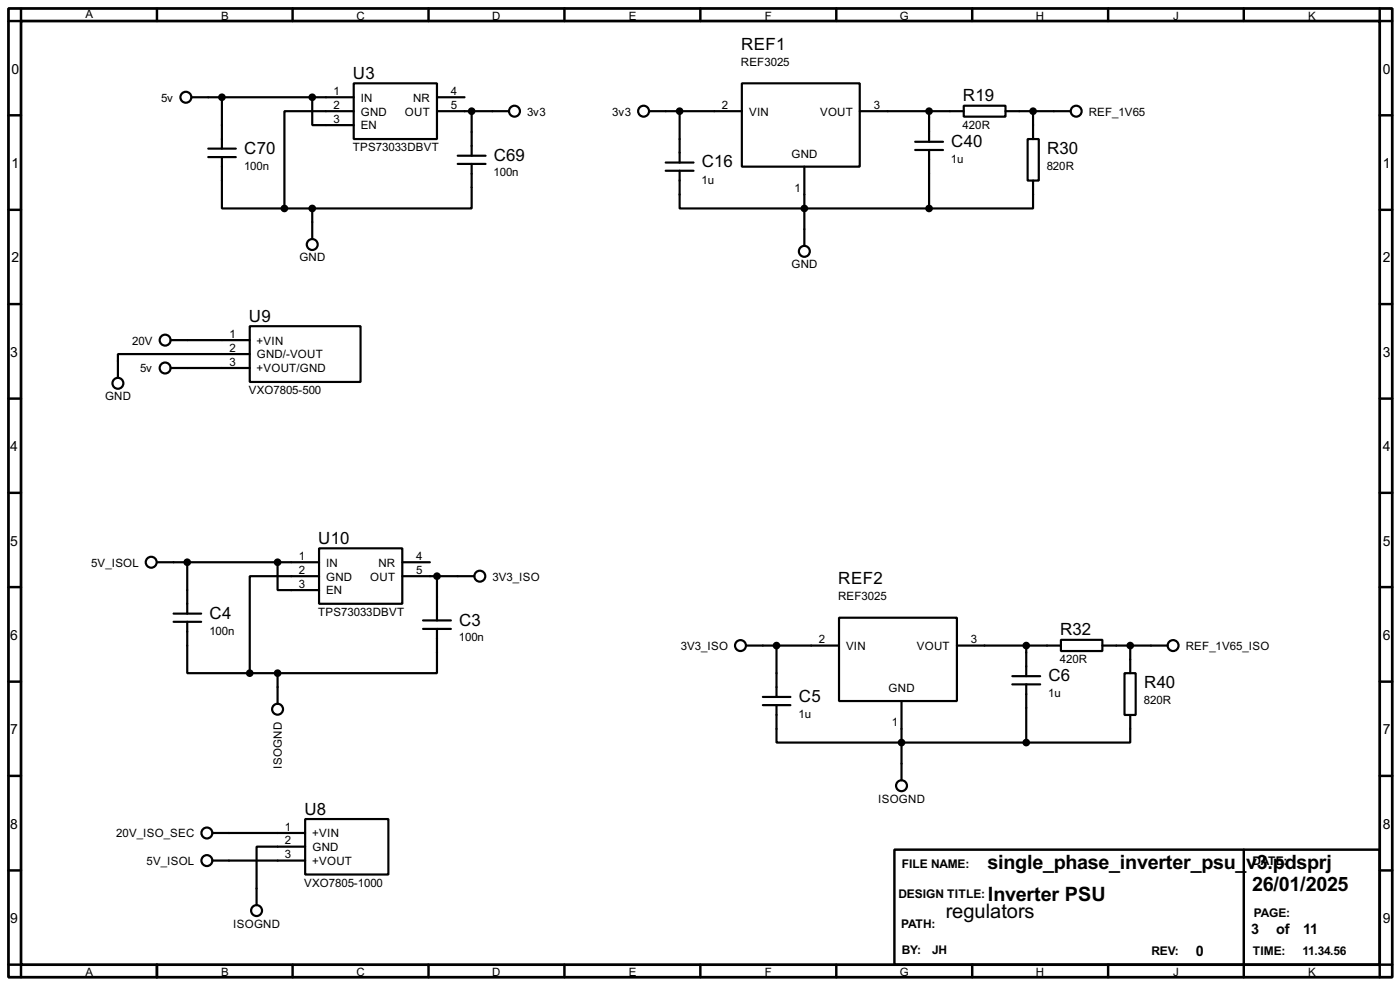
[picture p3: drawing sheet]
<svg xmlns="http://www.w3.org/2000/svg" width="256mm" height="180mm" viewBox="0 0 256 180" stroke-linecap="round" stroke-linejoin="round" font-family="sans-serif">
<path d="M1.6 1.6h253.5v177.3h-253.5zM3.9 3.9h248.9v172.7h-248.9z" fill="none" stroke="#000" stroke-width=".5"/>
<g fill="none" stroke="#000" stroke-width=".45">
<path d="M3.9 1.6v2.3h-2.3M28.8 1.6v2.3M53.6 1.6v2.3M78.5 1.6v2.3M103.4 1.6v2.3M128.3 1.6v2.3M153.2 1.6v2.3M178.1 1.6v2.3M203 1.6v2.3M227.9 1.6v2.3M252.8 1.6v2.3h2.3M1.6 21.1h2.3"/>
<path d="M1.6 38.4h2.3M252.8 21.1h2.3M252.8 38.4h2.3M1.6 55.7h2.3M252.8 55.7h2.3M1.6 73h2.3M252.8 73h2.3M1.6 90.2h2.3M252.8 90.2h2.3M1.6 107.5h2.3M252.8 107.5h2.3M1.6 124.8h2.3"/>
<path d="M252.8 124.8h2.3M1.6 142h2.3M1.6 159.3h2.3M163.9 155.5h88.9v21.1h-88.9zM227.9 155.5v23.4M252.8 142h2.3M252.8 159.3h2.3M1.6 176.6h2.3v2.3M28.8 176.6v2.3M53.6 176.6v2.3M78.5 176.6v2.3M103.4 176.6v2.3"/>
<path d="M128.3 176.6v2.3M153.2 176.6v2.3M178.1 176.6v2.3M203 176.6v2.3M255.1 176.6h-2.3v2.3"/>
</g>
<g fill="none" stroke="#000" stroke-width=".4">
<path d="M35.1 17.8h29.7M40.7 17.8v9.4M57.2 17.8v5.1h7.6M64.8 15.3h15.3v10.2h-15.3zM80.1 17.8h5M135.9 15.3h21.6v15.2h-21.6zM176.6 19.4h7.6v2h-7.6zM38.2 27.2h5M38.2 28.8h5M40.7 28.8v9.4h11.4M52.1 38.2h5.1M57.2 38.2v5.5"/>
<path d="M64.8 20.4h-12.7v17.8M80.1 20.4h13.2M83.9 28.5h5.1M83.9 30h5.1M86.4 30v8.2h-29.2M86.4 20.4v8.1M118.9 20.4h17M122 29.8h5.1M122 31.3h5.1M124.5 31.3v6.9h45.7M124.5 20.4v9.4M147.4 30.5v14.5"/>
<path d="M157.5 20.4h19.1M167.7 26h5.1M167.7 27.5h5.1M170.2 20.4v5.6M170.2 27.5v10.7M184.2 20.4h11.9M188.3 25.5h2v7.6h-2zM189.3 33.1v5.1h-19.1M189.3 20.4v5.1M45.8 59.7h20.3v10.2h-20.3zM31.3 62.3h14.5M31.3 67.4h14.5"/>
<path d="M45.8 64.8h-24.2v4.3M28.8 102.9h29.7M31.8 112.3h5.1M31.8 113.8h5.1M34.3 113.8v9.4h11.5M34.3 102.9v9.4M50.9 102.9v5.1h7.6M58.5 100.4h15.2v10.1h-15.2zM58.5 105.5h-12.7v17.7M73.7 102.9h5.1M73.7 105.5h13.2M77.5 113.6h5.1"/>
<path d="M77.5 115.1h5.1M80.1 115.1v8.1h-29.2M80.1 105.5v8.1M136.7 118.2h17M142.3 118.2v9.4M153.7 113.1h21.6v15.2h-21.6zM175.3 118.2h19.1M188 118.2v5.6M194.4 117.1h7.6v2.1h-7.6zM202 118.2h11.9M207.1 118.2v5M45.8 123.2h5.1"/>
<path d="M50.9 123.2v5.6M139.8 127.6h5M139.8 129.1h5M142.3 129.1v6.8h45.7M165.2 128.3v14.5M185.5 123.8h5.1M185.5 125.3h5.1M188 125.3v10.6M206 123.2h2.1v7.7h-2.1zM207.1 130.9v5h-19.1M38.9 152.5h17M38.9 157.5h17"/>
<path d="M55.9 149.9h15.3v10.2h-15.3zM55.9 155h-8.9v10.7"/>
<circle cx="34" cy="17.8" r="1"/>
<circle cx="94.2" cy="20.4" r="1"/>
<circle cx="117.9" cy="20.4" r="1"/>
<circle cx="197.1" cy="20.4" r="1"/>
<circle cx="57.2" cy="44.8" r="1"/>
<circle cx="147.3" cy="46" r="1"/>
<circle cx="21.6" cy="70.2" r="1"/>
<circle cx="30.2" cy="62.3" r="1"/>
<circle cx="30.2" cy="67.4" r="1"/>
<circle cx="27.7" cy="102.9" r="1"/>
<circle cx="87.9" cy="105.5" r="1"/>
<circle cx="135.6" cy="118.2" r="1"/>
<circle cx="214.9" cy="118.2" r="1"/>
<circle cx="50.8" cy="129.8" r="1"/>
<circle cx="37.9" cy="157.5" r="1"/>
<circle cx="37.9" cy="152.5" r="1"/>
<circle cx="165.1" cy="143.8" r="1"/>
<circle cx="47" cy="166.7" r="1"/>
</g>
<g fill="#000" stroke="#000" stroke-width=".4">
<circle cx="40.6" cy="17.8" r=".5"/>
<circle cx="57.2" cy="17.8" r=".5"/>
<circle cx="52.1" cy="38.2" r=".5"/>
<circle cx="57.2" cy="38.2" r=".5"/>
<circle cx="86.4" cy="20.4" r=".5"/>
<circle cx="124.5" cy="20.4" r=".5"/>
<circle cx="147.3" cy="38.2" r=".5"/>
<circle cx="170.2" cy="20.4" r=".5"/>
<circle cx="170.2" cy="38.2" r=".5"/>
<circle cx="189.2" cy="20.4" r=".5"/>
<circle cx="34.3" cy="102.9" r=".5"/>
<circle cx="50.8" cy="102.9" r=".5"/>
<circle cx="80" cy="105.5" r=".5"/>
<circle cx="142.2" cy="118.2" r=".5"/>
<circle cx="188" cy="118.2" r=".5"/>
<circle cx="207" cy="118.2" r=".5"/>
<circle cx="45.7" cy="123.2" r=".5"/>
<circle cx="50.8" cy="123.2" r=".5"/>
<circle cx="165.1" cy="135.9" r=".5"/>
<circle cx="188" cy="135.9" r=".5"/>
</g>
<g font-size="4.1">
<text x="180.9" y="159.1">single_phase_inverter_psu_</text>
<text x="228.3" y="159.1">v3.pdsprj</text>
<text x="173.3" y="168">regulators</text>
<text x="181" y="164.9">Inverter PSU</text>
<text x="229.4" y="163.1">26/01/2025</text>
</g>
<g font-size="3.5">
<text x="135.8" y="9.1">REF1</text>
<text x="64.7" y="14.5">U3</text>
<text x="176.4" y="18.5">R19</text>
<text x="44.8" y="28.2">C70</text>
<text x="90.5" y="29.4">C69</text>
<text x="174.3" y="26.8">C40</text>
<text x="191.8" y="28.2">R30</text>
<text x="128.6" y="30.7">C16</text>
<text x="45.6" y="58.9">U9</text>
<text x="58.3" y="99.6">U10</text>
<text x="153.6" y="106.9">REF2</text>
<text x="38.4" y="113.2">C4</text>
<text x="84.1" y="114.5">C3</text>
<text x="194.2" y="116.3">R32</text>
<text x="192.1" y="124.7">C6</text>
<text x="209.6" y="125.9">R40</text>
<text x="146.4" y="128.5">C5</text>
<text x="55.8" y="149.1">U8</text>
</g>
<g font-size="3">
<text x="229.2" y="171">3</text>
<text x="233.8" y="171">of</text>
<text x="238.8" y="171">11</text>
<text x="219.1" y="175">0</text>
</g>
<g font-size="2.9">
<text x="2.1" y="13.5">0</text>
<text x="253.4" y="13.5">0</text>
<text x="2.1" y="30.7">1</text>
<text x="253.4" y="30.7">1</text>
<text x="2.1" y="48">2</text>
<text x="253.4" y="48">2</text>
<text x="1.9" y="65.3">3</text>
<text x="253.4" y="65.3">3</text>
<text x="1.9" y="82.5">4</text>
<text x="253.4" y="82.5">4</text>
<text x="1.9" y="99.9">5</text>
<text x="253.4" y="99.9">5</text>
<text x="1.9" y="117.1">6</text>
<text x="253.4" y="117.1">6</text>
<text x="1.9" y="134.4">7</text>
<text x="253.4" y="134.4">7</text>
<text x="1.9" y="151.7">8</text>
<text x="253.4" y="151.7">8</text>
<text x="1.9" y="168.9">9</text>
<text x="253.4" y="168.9">9</text>
</g>
<g font-size="2.5">
<text x="165.2" y="158.9">FILE NAME:</text>
<text x="229.4" y="158.4">DATE:</text>
<text x="164.6" y="164.4">DESIGN TITLE:</text>
<text x="229.7" y="167.8">PAGE:</text>
<text x="165.1" y="169.8">PATH:</text>
<text x="165.2" y="174.6">BY:</text>
<text x="170.7" y="174.6">JH</text>
<text x="210.9" y="174.8">REV:</text>
<text x="229.5" y="174.8">TIME:</text>
<text x="238.6" y="174.8">11.34.56</text>
</g>
<g font-size="2.4">
<text x="15.6" y="3.4">A</text>
<text x="40.5" y="3.6">B</text>
<text x="65.3" y="3.6">C</text>
<text x="90.2" y="3.6">D</text>
<text x="115.2" y="3.6">E</text>
<text x="140.1" y="3.6">F</text>
<text x="164.8" y="3.6">G</text>
<text x="189.8" y="3.6">H</text>
<text x="214.9" y="3.6">J</text>
<text x="239.6" y="3.6">K</text>
<text x="135.7" y="12">REF3025</text>
<text x="61.1" y="17.4">1</text>
<text x="82.6" y="17.4">4</text>
<text x="29.5" y="18.6">5v</text>
<text x="61.1" y="19.9">2</text>
<text x="61.1" y="22.5">3</text>
<text x="66.1" y="18.6">IN</text>
<text x="66.1" y="21.2">GND</text>
<text x="66.1" y="23.7">EN</text>
<text x="74.2" y="21.2">OUT</text>
<text x="75.7" y="18.6">NR</text>
<text x="82.6" y="19.9">5</text>
<text x="96.6" y="21.2">3v3</text>
<text x="112.2" y="21.2">3v3</text>
<text x="132.3" y="19.9">2</text>
<text x="137.2" y="21.2">VIN</text>
<text x="150.2" y="21.2">VOUT</text>
<text x="160.1" y="19.9">3</text>
<text x="176.4" y="23.6">420R</text>
<text x="199.4" y="21.2">REF_1V65</text>
<text x="64.6" y="27.7">TPS73033DBVT</text>
<text x="145" y="28.9">GND</text>
<text x="174.2" y="29.8">1u</text>
<text x="44.7" y="31">100n</text>
<text x="90.4" y="32.3">100n</text>
<text x="128.5" y="33.6">1u</text>
<text x="145.6" y="35.1">1</text>
<text x="191.8" y="31">820R</text>
<text x="54.8" y="47.8">GND</text>
<text x="145" y="49.1">GND</text>
<text x="24.2" y="63.1">20V</text>
<text x="42.1" y="61.9">1</text>
<text x="42.1" y="64.4">2</text>
<text x="47" y="63.1">+VIN</text>
<text x="47" y="65.6">GND/-VOUT</text>
<text x="25.7" y="68.1">5v</text>
<text x="42.1" y="67">3</text>
<text x="47" y="68.1">+VOUT/GND</text>
<text x="19.2" y="73.2">GND</text>
<text x="45.6" y="72.1">VXO7805-500</text>
<text x="16.7" y="103.7">5V_ISOL</text>
<text x="54.8" y="102.5">1</text>
<text x="54.8" y="105.1">2</text>
<text x="54.8" y="107.6">3</text>
<text x="59.7" y="103.7">IN</text>
<text x="59.7" y="106.3">GND</text>
<text x="67.8" y="106.3">OUT</text>
<text x="69.3" y="103.7">NR</text>
<text x="76.3" y="102.5">4</text>
<text x="76.3" y="105.1">5</text>
<text x="90.2" y="106.3">3V3_ISO</text>
<text x="58.3" y="112.7">TPS73033DBVT</text>
<text x="59.7" y="108.8">EN</text>
<text x="153.5" y="109.8">REF3025</text>
<text x="38.4" y="116.2">100n</text>
<text x="84.1" y="117.4">100n</text>
<text x="124.7" y="119">3V3_ISO</text>
<text x="150" y="117.8">2</text>
<text x="155" y="119">VIN</text>
<text x="168" y="119">VOUT</text>
<text x="177.9" y="117.8">3</text>
<text x="217.2" y="119">REF_1V65_ISO</text>
<text x="194.2" y="121.4">420R</text>
<text x="146.3" y="131.4">1u</text>
<text x="162.8" y="126.7">GND</text>
<text x="192" y="127.6">1u</text>
<text x="209.5" y="128.9">820R</text>
<text x="163.4" y="132.9">1</text>
<text x="51.6" y="140.7" transform="rotate(-90 51.6 140.7)">ISOGND</text>
<text x="160.9" y="146.9">ISOGND</text>
<text x="21.3" y="153.3">20V_ISO_SEC</text>
<text x="52.2" y="152.1">1</text>
<text x="52.2" y="154.6">2</text>
<text x="57.2" y="153.3">+VIN</text>
<text x="57.2" y="155.8">GND</text>
<text x="26.9" y="158.3">5V_ISOL</text>
<text x="52.2" y="157.1">3</text>
<text x="57.2" y="158.3">+VOUT</text>
<text x="55.7" y="162.3">VXO7805-1000</text>
<text x="42.7" y="169.8">ISOGND</text>
<text x="15.6" y="178.7">A</text>
<text x="40.5" y="178.7">B</text>
<text x="65.3" y="178.7">C</text>
<text x="90.2" y="178.7">D</text>
<text x="115.2" y="178.7">E</text>
<text x="140.1" y="178.7">F</text>
<text x="164.8" y="178.7">G</text>
<text x="189.8" y="178.7">H</text>
<text x="214.9" y="178.7">J</text>
<text x="239.6" y="178.7">K</text>
</g>
</svg>
